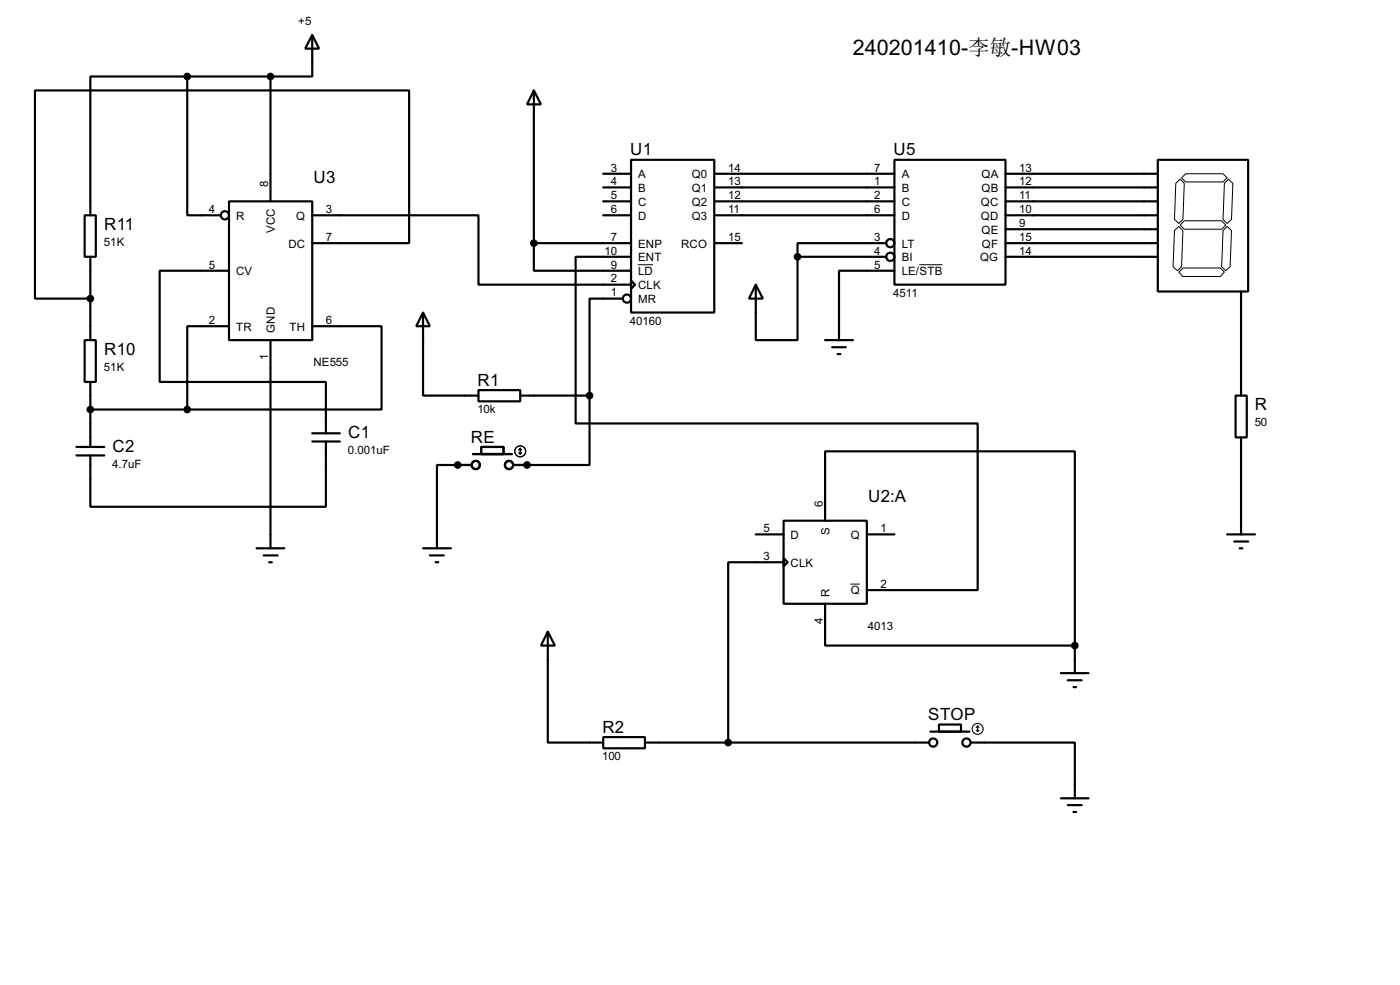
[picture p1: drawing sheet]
<svg xmlns="http://www.w3.org/2000/svg" width="256mm" height="180mm" viewBox="0 0 256 180" stroke-linecap="round" stroke-linejoin="round" font-family="sans-serif">
<g fill="#000">
<circle cx="83.9" cy="85.1" r=".2"/>
<circle cx="96.6" cy="85.1" r=".2"/>
</g>
<g fill="none" stroke="#000" stroke-width=".4">
<path d="M34.3 14h-17.7v25.4M34.3 14v25.4h6.1M34.3 14h15.3M49.6 14v22.9M57.2 6.4l1.3 2.5h-2.6zM57.2 6.4v7.6h-7.6M97.8 16.6l1.3 2.5h-2.5zM97.8 16.6v27.9M15.5 39.4h2.1v7.6h-2.1zM42 36.9h15.2v25.4h-15.2zM57.2 39.4h30.5v12.7h27.9M110.5 31.8h5.1"/>
<path d="M110.5 34.3h5.1M110.5 36.9h5.1M110.5 39.4h5.1M115.6 29.3h15.3v27.9h-15.3zM130.9 31.8h33M130.9 34.3h33M130.9 36.9h33M130.9 39.4h33M163.9 29.3h20.3v22.8h-20.3zM184.2 31.8h27.9M184.2 34.3h27.9M184.2 36.9h27.9"/>
<path d="M184.2 39.4h27.9M212.1 29.3h16.6v24.1h-16.6zM16.6 47v15.3M42 49.6h-12.7v20.3h30.4v9.4M42 59.7h-7.7v15.3M57.2 44.5h17.8v-27.9h-68.6v38.1h10.2M57.2 59.7h12.7v15.3h-35.6M77.5 57.2l1.3 2.5h-2.5zM77.5 57.2v15.2h10.2M97.8 44.5v5.1h17.8M97.8 44.5h17.8M114.1 54.7h-6.1v17.7"/>
<path d="M115.6 51.4l.8 .7-.8 .8zM115.6 47h-10.1v30.5h73.6v30.5h-20.3M130.9 44.5h5M138.5 52.1l1.3 2.6h-2.6zM146.1 47v15.3h-7.6v-10.2M146.1 47h16.3M162.4 44.5h-16.3v2.5M163.9 49.6h-10.2v12.7M184.2 42h27.9M184.2 44.5h27.9M184.2 47h27.9M227.4 53.4v19"/>
<path d="M15.5 62.3h2.1v7.6h-2.1zM16.6 69.9v11.9M16.6 75h17.7M49.6 62.3v38.1M57.2 79.3h5.1M87.7 71.4h7.6v2.1h-7.6zM95.3 72.4h12.7M108 72.4v12.7h-14M151.2 62.3h5.1M152.5 63.6h2.5M153.5 64.8h.5M226.4 72.4h2v7.7h-2z"/>
<path d="M14 83.4h5.1M14 81.8h5.1M57.2 80.8h5.1M59.7 80.8v12h-43.1v-9.4M86.4 85.1h-6.3v15.3M86.7 83.1h7.1M88.2 81.8h4.1v1.3h-4.1zM138.5 97.8h5.1M143.6 95.3h15.2v15.2h-15.2zM151.2 95.3v-12.7h45.7v35.6M158.8 97.8h5.1M224.8 97.8h5.1"/>
<path d="M226.1 99.1h2.6M227.4 80.1v17.7M47 100.4h5.1M48.3 101.7h2.6M49.3 102.9h.5M77.5 100.4h5.1M78.8 101.7h2.5M79.8 102.9h.5M100.4 115.6l1.3 2.6h-2.6zM100.4 115.6v20.3h10.1M143.6 102.2l.7 .7-.7 .8zM143.6 102.9h-10.2v33"/>
<path d="M151.2 110.5v7.7h45.7M196.9 118.2v5M227.1 100.4h.5M110.5 134.9h7.7v2.1h-7.7zM118.2 135.9h52M170.5 133.9h7.1M172 132.6h4.1v1.3h-4.1zM177.9 135.9h19v10.2M194.4 123.2h5M195.6 124.5h2.6M196.7 125.8h.5M194.4 146.1h5"/>
<path d="M195.6 147.4h2.6M196.7 148.6h.5"/>
<circle cx="41.2" cy="39.4" r=".75"/>
<circle cx="114.8" cy="54.7" r=".75"/>
<circle cx="163.1" cy="44.5" r=".75"/>
<circle cx="163.1" cy="47" r=".75"/>
<circle cx="87.1" cy="85.1" r=".75"/>
<circle cx="93.2" cy="85.1" r=".75"/>
<circle cx="170.9" cy="135.9" r=".75"/>
<circle cx="177" cy="135.9" r=".75"/>
</g>
<path d="M215.4 33.6l.8-.8 .8 .8-.3 6.6-.7 .7-.8-.7zM217.2 31.8h6.9l.7 .8-.7 .7h-6.9l-.7-.7zM224.3 33.6l.8-.8 .8 .8-.3 6.6-.8 .7-.7-.7zM116.9 48.5h2.7M168.4 48.5h4.3M215.2 42.2l.8-.7 .7 .7-.2 6.6-.8 .8-.8-.8zM216 49.8l.7-.7h6.9l.7 .7-.7 .8h-6.9zM217 40.4h6.8l.8 .8-.8 .8h-6.8l-.8-.8zM224.1 42.2l.7-.7 .8 .7-.2 6.6-.8 .8-.8-.8zM155.8 106.9h1.7" fill="none" stroke="#000" stroke-width=".18"/>
<g fill="none" stroke="#000" stroke-width=".2">
<path d="M95.1 82.9l.2 .2M95.3 82.1v1M95.3 82.1l-.2 .3M95.3 82.1l.3 .3M95.6 82.9l-.3 .2M178.9 133.7l.2 .2M179.1 132.9v1M179.1 132.9l-.2 .3M179.1 132.9l.3 .3M179.4 133.7l-.3 .2"/>
<circle cx="95.3" cy="82.6" r="1"/>
<circle cx="179.1" cy="133.4" r="1"/>
</g>
<g fill="#000" stroke="#000" stroke-width=".4">
<circle cx="34.3" cy="14" r=".5"/>
<circle cx="49.5" cy="14" r=".5"/>
<circle cx="16.5" cy="54.7" r=".5"/>
<circle cx="97.8" cy="44.5" r=".5"/>
<circle cx="146.1" cy="47" r=".5"/>
<circle cx="16.5" cy="75" r=".5"/>
<circle cx="34.3" cy="75" r=".5"/>
<circle cx="108" cy="72.4" r=".5"/>
<circle cx="83.8" cy="85.1" r=".5"/>
<circle cx="96.5" cy="85.1" r=".5"/>
<circle cx="196.9" cy="118.2" r=".5"/>
<circle cx="133.4" cy="135.9" r=".5"/>
</g>
<text font-size="4.4" x="156.3" y="10.1">240201410-李敏-HW03</text>
<g font-size="3.5">
<text x="115.5" y="28.5">U1</text>
<text x="163.7" y="28.5">U5</text>
<text x="57.5" y="33.5">U3</text>
<text x="19.1" y="42.1">R11</text>
<text x="19.1" y="64.9">R10</text>
<text x="87.5" y="70.6">R1</text>
<text x="229.9" y="75.1">R</text>
<text x="20.6" y="82.8">C2</text>
<text x="63.8" y="80.2">C1</text>
<text x="86.3" y="81">RE</text>
<text x="159.1" y="92">U2:A</text>
<text x="170.1" y="131.8">STOP</text>
<text x="110.4" y="134.1">R2</text>
</g>
<g font-size="2.4">
<text x="54.7" y="4.6">+5</text>
<text x="49.2" y="34.3" transform="rotate(-90 49.2 34.3)">8</text>
<text x="111.9" y="31.4">3</text>
<text x="111.9" y="33.9">4</text>
<text x="116.9" y="32.6">A</text>
<text x="116.9" y="35.1">B</text>
<text x="126.7" y="32.6">Q0</text>
<text x="126.7" y="35.1">Q1</text>
<text x="133.4" y="31.4">14</text>
<text x="133.4" y="33.9">13</text>
<text x="160.2" y="31.4">7</text>
<text x="160.2" y="33.9">1</text>
<text x="165.2" y="32.6">A</text>
<text x="165.2" y="35.1">B</text>
<text x="179.8" y="32.6">QA</text>
<text x="179.8" y="35.1">QB</text>
<text x="186.7" y="31.4">13</text>
<text x="186.7" y="33.9">12</text>
<text x="38.3" y="39">4</text>
<text x="43.2" y="40.2">R</text>
<text x="54.2" y="40.2">Q</text>
<text x="59.7" y="39">3</text>
<text x="111.9" y="36.5">5</text>
<text x="111.9" y="39">6</text>
<text x="116.9" y="37.7">C</text>
<text x="116.9" y="40.2">D</text>
<text x="126.7" y="37.7">Q2</text>
<text x="126.7" y="40.2">Q3</text>
<text x="133.4" y="36.5">12</text>
<text x="133.4" y="39">11</text>
<text x="160.2" y="36.5">2</text>
<text x="160.2" y="39">6</text>
<text x="165.2" y="37.7">C</text>
<text x="165.2" y="40.2">D</text>
<text x="179.7" y="37.7">QC</text>
<text x="179.7" y="40.2">QD</text>
<text x="186.7" y="36.5">11</text>
<text x="186.7" y="39">10</text>
<text x="186.7" y="41.6">9</text>
<text x="19.1" y="45">51K</text>
<text x="50.4" y="42.7" transform="rotate(-90 50.4 42.7)">VCC</text>
<text x="52.8" y="45.3">DC</text>
<text x="59.7" y="44.1">7</text>
<text x="110.8" y="46.6">10</text>
<text x="111.9" y="44.1">7</text>
<text x="116.9" y="45.3">ENP</text>
<text x="116.9" y="47.8">ENT</text>
<text x="124.8" y="45.3">RCO</text>
<text x="133.4" y="44.1">15</text>
<text x="160.2" y="44.1">3</text>
<text x="160.2" y="46.6">4</text>
<text x="165.2" y="45.3">LT</text>
<text x="165.2" y="47.8">BI</text>
<text x="179.5" y="47.8">QG</text>
<text x="179.8" y="42.7">QE</text>
<text x="179.9" y="45.3">QF</text>
<text x="186.7" y="44.1">15</text>
<text x="186.7" y="46.6">14</text>
<text x="38.3" y="49.2">5</text>
<text x="43.2" y="50.4">CV</text>
<text x="111.9" y="49.2">9</text>
<text x="111.9" y="51.7">2</text>
<text x="116.9" y="50.4">LD</text>
<text x="116.9" y="52.9">CLK</text>
<text x="160.2" y="49.2">5</text>
<text x="165.2" y="50.4">LE/STB</text>
<text x="38.3" y="59.3">2</text>
<text x="59.7" y="59.3">6</text>
<text x="111.9" y="54.3">1</text>
<text x="115.4" y="59.4">40160</text>
<text x="116.9" y="55.4">MR</text>
<text x="163.7" y="54.3">4511</text>
<text x="43.2" y="60.5">TR</text>
<text x="49.1" y="66" transform="rotate(-90 49.1 66)">1</text>
<text x="50.4" y="61" transform="rotate(-90 50.4 61)">GND</text>
<text x="53" y="60.5">TH</text>
<text x="19.1" y="67.9">51K</text>
<text x="57.4" y="67">NE555</text>
<text x="87.5" y="75.7">10k</text>
<text x="63.8" y="83.1">0.001uF</text>
<text x="229.9" y="78.1">50</text>
<text x="20.6" y="85.7">4.7uF</text>
<text x="150.8" y="92.8" transform="rotate(-90 150.8 92.8)">6</text>
<text x="139.9" y="97.4">5</text>
<text x="144.8" y="98.6">D</text>
<text x="152" y="98" transform="rotate(-90 152 98)">S</text>
<text x="155.8" y="98.6">Q</text>
<text x="161.3" y="97.4">1</text>
<text x="139.9" y="102.5">3</text>
<text x="144.8" y="103.7">CLK</text>
<text x="161.3" y="107.6">2</text>
<text x="152" y="109.2" transform="rotate(-90 152 109.2)">R</text>
<text x="155.8" y="108.8">Q</text>
<text x="150.8" y="114.2" transform="rotate(-90 150.8 114.2)">4</text>
<text x="159" y="115.3">4013</text>
<text x="110.3" y="139.2">100</text>
</g>
</svg>
